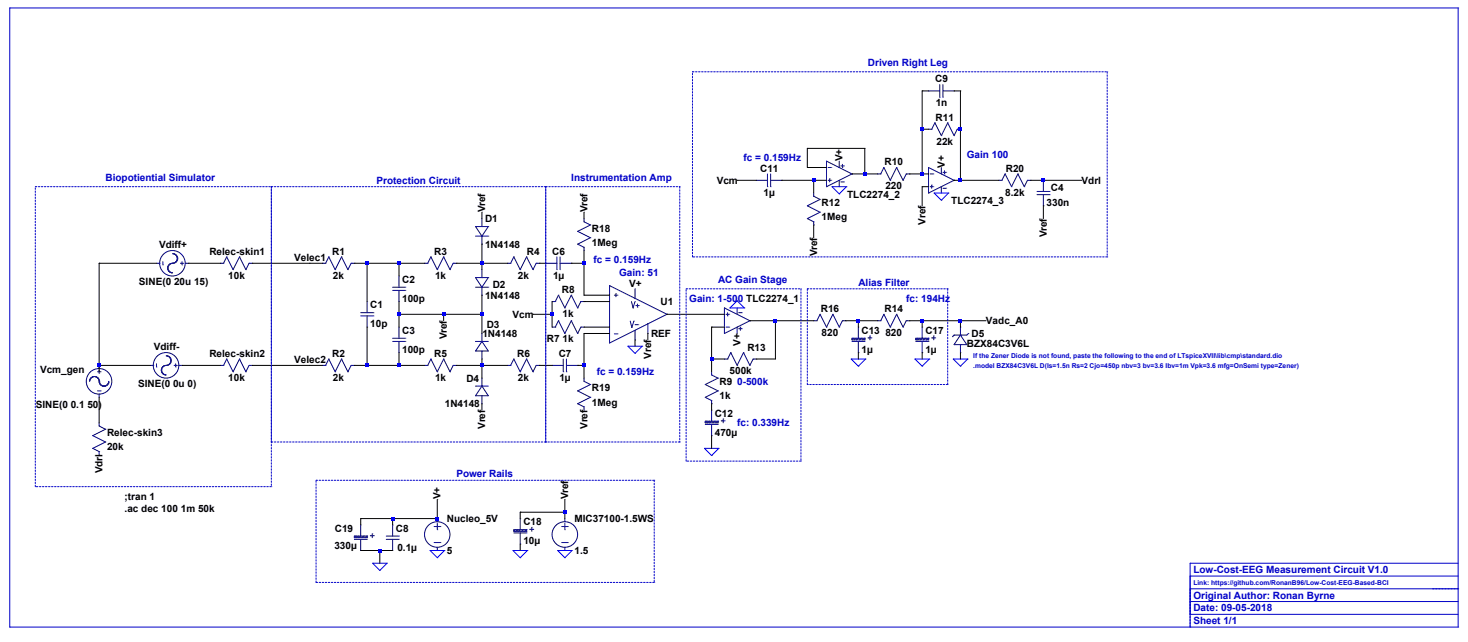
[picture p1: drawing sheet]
Version 4
SHEET 1 2900 1044
WIRE 1536 -384 1520 -384
WIRE 1616 -384 1600 -384
WIRE 1520 -288 1520 -384
WIRE 1536 -288 1520 -288
WIRE 1616 -288 1616 -384
WIRE 1376 -240 1232 -240
WIRE 1232 -192 1232 -240
WIRE 1280 -192 1232 -192
WIRE 1376 -176 1376 -240
WIRE 1376 -176 1344 -176
WIRE 1408 -176 1376 -176
WIRE 1520 -176 1520 -288
WIRE 1520 -176 1488 -176
WIRE 1536 -176 1520 -176
WIRE 1104 -160 1056 -160
WIRE 1248 -160 1168 -160
WIRE 1280 -160 1248 -160
WIRE 1616 -160 1616 -288
WIRE 1616 -160 1600 -160
WIRE 1712 -160 1616 -160
WIRE 1824 -160 1792 -160
WIRE 1920 -160 1824 -160
WIRE 1536 -144 1520 -144
WIRE 1248 -128 1248 -160
WIRE 1520 -96 1520 -144
WIRE 416 -64 416 -80
WIRE 672 -64 672 -80
WIRE 1824 -64 1824 -96
WIRE 1248 -16 1248 -48
WIRE -400 48 -544 48
WIRE -240 48 -320 48
WIRE -16 48 -160 48
WIRE 16 48 -16 48
WIRE 128 48 96 48
WIRE 208 48 128 48
WIRE 272 48 208 48
WIRE 416 48 416 0
WIRE 416 48 352 48
WIRE 480 48 416 48
WIRE 576 48 560 48
WIRE 672 48 672 16
WIRE 672 48 640 48
WIRE 416 64 416 48
WIRE 208 80 208 48
WIRE 672 128 672 48
WIRE 736 128 672 128
WIRE 128 144 128 48
WIRE 736 144 672 144
WIRE 208 176 208 144
WIRE 320 176 208 176
WIRE 416 176 416 128
WIRE 416 176 320 176
WIRE 592 176 592 144
WIRE 592 176 544 176
WIRE 1024 176 880 176
WIRE 320 192 320 176
WIRE 1152 192 1088 192
WIRE 1248 192 1152 192
WIRE 1360 192 1328 192
WIRE 1408 192 1360 192
WIRE 1520 192 1488 192
WIRE 1616 192 1520 192
WIRE 1680 192 1616 192
WIRE 208 208 208 176
WIRE 592 208 592 176
WIRE 736 208 672 208
WIRE 1024 208 992 208
WIRE 1360 208 1360 192
WIRE 1520 208 1520 192
WIRE 1616 208 1616 192
WIRE 416 224 416 176
WIRE 736 224 672 224
WIRE 832 240 832 224
WIRE 800 256 800 240
WIRE 992 288 992 208
WIRE 1024 288 992 288
WIRE 1152 288 1152 192
WIRE 1152 288 1104 288
WIRE 1360 288 1360 272
WIRE 1520 288 1520 272
WIRE 1616 288 1616 272
WIRE -544 304 -544 48
WIRE -416 304 -544 304
WIRE -240 304 -336 304
WIRE -16 304 -160 304
WIRE 16 304 -16 304
WIRE 128 304 128 208
WIRE 128 304 96 304
WIRE 208 304 208 272
WIRE 208 304 128 304
WIRE 272 304 208 304
WIRE 416 304 416 288
WIRE 416 304 352 304
WIRE 480 304 416 304
WIRE 592 304 560 304
WIRE 672 304 672 224
WIRE 672 304 656 304
WIRE -544 320 -544 304
WIRE 992 320 992 288
WIRE 416 336 416 304
WIRE 672 336 672 304
WIRE 416 416 416 400
WIRE 992 416 992 400
WIRE -544 448 -544 384
WIRE 992 512 992 480
WIRE 624 672 624 640
WIRE 624 672 512 672
WIRE 192 688 112 688
WIRE 304 688 304 640
WIRE 304 688 192 688
WIRE 512 688 512 672
WIRE 624 688 624 672
WIRE 112 704 112 688
WIRE 192 704 192 688
WIRE 160 768 112 768
WIRE 192 768 160 768
WIRE 512 768 512 752
WIRE 160 800 160 768
FLAG 624 768 0
FLAG 304 768 0
FLAG 304 640 V+
FLAG 624 640 Vref
FLAG 416 -80 Vref
FLAG 416 416 Vref
FLAG 320 192 Vref
FLAG -16 48 Velec1
FLAG -16 304 Velec2
FLAG 832 240 Vref
FLAG 800 112 V+
FLAG 800 256 0
FLAG 1312 -208 V+
FLAG 1312 -144 0
FLAG 1568 -128 0
FLAG 1568 -192 V+
FLAG 1248 -16 Vref
FLAG 1056 160 0
FLAG 1056 224 V+
FLAG 1520 -96 Vref
FLAG 672 416 Vref
FLAG 672 -80 Vref
FLAG 160 800 0
FLAG 512 768 0
FLAG 544 176 Vcm
FLAG 1056 -160 Vcm
FLAG 992 512 0
FLAG 1360 288 0
FLAG 1520 288 0
FLAG 1920 -160 Vdrl
FLAG 1616 288 0
FLAG 1680 192 Vadc_A0
FLAG -544 528 Vdrl
FLAG 1824 -64 Vref
SYMBOL res 112 32 R90
WINDOW 0 0 56 VBottom 2
WINDOW 3 32 56 VTop 2
SYMATTR InstName R1
SYMATTR Value 2k
SYMBOL res 112 288 R90
WINDOW 0 0 56 VBottom 2
WINDOW 3 32 56 VTop 2
SYMATTR InstName R2
SYMATTR Value 2k
SYMBOL cap 112 144 R0
SYMATTR InstName C1
SYMATTR Value 10p
SYMBOL cap 192 80 R0
SYMATTR InstName C2
SYMATTR Value 100p
SYMBOL cap 192 208 R0
SYMATTR InstName C3
SYMATTR Value 100p
SYMBOL res 368 32 R90
WINDOW 0 0 56 VBottom 2
WINDOW 3 32 56 VTop 2
SYMATTR InstName R3
SYMATTR Value 1k
SYMBOL res 576 32 R90
WINDOW 0 0 32 VBottom 2
WINDOW 3 32 56 VTop 2
SYMATTR InstName R4
SYMATTR Value 2k
SYMBOL res 368 288 R90
WINDOW 0 0 56 VBottom 2
WINDOW 3 32 56 VTop 2
SYMATTR InstName R5
SYMATTR Value 1k
SYMBOL res 576 288 R90
WINDOW 0 0 56 VBottom 2
WINDOW 3 32 56 VTop 2
SYMATTR InstName R6
SYMATTR Value 2k
SYMBOL diode 400 -64 R0
SYMATTR InstName D1
SYMATTR Value 1N4148
SYMBOL voltage 304 672 R0
WINDOW 123 0 0 Left 2
WINDOW 39 0 0 Left 2
SYMATTR InstName Nucleo_5V
SYMATTR Value 5
SYMBOL voltage 624 672 R0
WINDOW 123 0 0 Left 2
WINDOW 39 0 0 Left 2
SYMATTR InstName MIC37100-1.5WS
SYMATTR Value 1.5
SYMBOL res 688 192 R90
WINDOW 0 59 94 VBottom 2
WINDOW 3 32 56 VTop 2
SYMATTR InstName R7
SYMATTR Value 1k
SYMBOL res 688 128 R90
WINDOW 0 0 56 VBottom 2
WINDOW 3 32 56 VTop 2
SYMATTR InstName R8
SYMATTR Value 1k
SYMBOL Opamps\\UniversalOpamp2 1312 -176 R0
WINDOW 0 20 52 Left 2
SYMATTR InstName TLC2274_2
SYMBOL Opamps\\UniversalOpamp2 1568 -160 R0
WINDOW 0 25 52 Left 2
SYMATTR InstName TLC2274_3
SYMBOL res 1504 -192 R90
WINDOW 0 0 56 VBottom 2
WINDOW 3 32 56 VTop 2
SYMATTR InstName R10
SYMATTR Value 220
SYMBOL res 1632 -304 R90
WINDOW 0 0 56 VBottom 2
WINDOW 3 32 56 VTop 2
SYMATTR InstName R11
SYMATTR Value 22k
SYMBOL res 1232 -144 R0
SYMATTR InstName R12
SYMATTR Value 1Meg
SYMBOL Opamps\\UniversalOpamp2 1056 192 M180
WINDOW 0 23 56 Left 2
SYMATTR InstName TLC2274_1
SYMBOL res 976 304 R0
SYMATTR InstName R9
SYMATTR Value 1k
SYMBOL res 1504 176 R90
WINDOW 0 0 56 VBottom 2
WINDOW 3 32 56 VTop 2
SYMATTR InstName R14
SYMATTR Value 820
SYMBOL res -144 32 R90
WINDOW 0 0 56 VBottom 2
WINDOW 3 32 56 VTop 2
SYMATTR InstName Relec-skin1
SYMATTR Value 10k
SYMBOL res -144 288 R90
WINDOW 0 0 56 VBottom 2
WINDOW 3 32 56 VTop 2
SYMATTR InstName Relec-skin2
SYMATTR Value 10k
SYMBOL cap 640 32 R90
WINDOW 0 0 32 VBottom 2
WINDOW 3 32 32 VTop 2
SYMATTR InstName C6
SYMATTR Value 1µ
SYMBOL cap 656 288 R90
WINDOW 0 0 32 VBottom 2
WINDOW 3 32 32 VTop 2
SYMATTR InstName C7
SYMATTR Value 1µ
SYMBOL res 656 -80 R0
SYMATTR InstName R18
SYMATTR Value 1Meg
SYMBOL res 656 320 R0
SYMATTR InstName R19
SYMATTR Value 1Meg
SYMBOL diode 400 64 R0
WINDOW 0 43 37 Left 2
SYMATTR InstName D2
SYMATTR Value 1N4148
SYMBOL diode 432 288 R180
WINDOW 0 -27 85 Left 2
WINDOW 3 -70 63 Left 2
SYMATTR InstName D3
SYMATTR Value 1N4148
SYMBOL diode 432 400 R180
WINDOW 0 24 64 Left 2
WINDOW 3 24 0 Left 2
SYMATTR InstName D4
SYMATTR Value 1N4148
SYMBOL cap 176 704 R0
WINDOW 3 28 58 Left 2
SYMATTR Value 0.1µ
SYMATTR InstName C8
SYMBOL cap 1168 -176 R90
WINDOW 0 0 32 VBottom 2
WINDOW 3 32 32 VTop 2
SYMATTR InstName C11
SYMATTR Value 1µ
SYMBOL res 1808 -176 R90
WINDOW 0 0 56 VBottom 2
WINDOW 3 32 56 VTop 2
SYMATTR InstName R20
SYMATTR Value 8.2k
SYMBOL res 1120 272 R90
WINDOW 0 2 16 VBottom 2
WINDOW 3 32 56 VTop 2
SYMATTR InstName R13
SYMATTR Value 500k
SYMBOL res 1344 176 R90
WINDOW 0 0 56 VBottom 2
WINDOW 3 32 56 VTop 2
SYMATTR InstName R16
SYMATTR Value 820
SYMBOL Misc\\signal -304 48 R90
WINDOW 0 -32 56 VBottom 2
WINDOW 3 32 56 VTop 2
WINDOW 123 0 0 Left 2
WINDOW 39 0 0 Left 2
SYMATTR InstName Vdiff+
SYMATTR Value SINE(0 20u 15)
SYMBOL Misc\\signal -320 304 R90
WINDOW 0 -32 56 VBottom 2
WINDOW 3 32 56 VTop 2
WINDOW 123 0 0 Left 2
WINDOW 39 0 0 Left 2
SYMATTR InstName Vdiff-
SYMATTR Value SINE(0 0u 0)
SYMBOL res -560 432 R0
SYMATTR InstName Relec-skin3
SYMATTR Value 20k
SYMBOL cap 1600 -400 R90
WINDOW 0 0 32 VBottom 2
WINDOW 3 32 32 VTop 2
SYMATTR InstName C9
SYMATTR Value 1n
SYMBOL AD623 848 176 R0
SYMATTR InstName U1
SYMBOL PolCap 976 416 R0
SYMATTR InstName C12
SYMATTR Value 470µ
SYMBOL PolCap 1344 208 R0
SYMATTR InstName C13
SYMATTR Value 1µ
SYMBOL PolCap 1504 208 R0
SYMATTR InstName C17
SYMATTR Value 1µ
SYMBOL PolCap 496 688 R0
SYMATTR InstName C18
SYMATTR Value 10µ
SYMBOL PolCap 96 704 R0
WINDOW 0 -49 8 Left 2
WINDOW 3 -50 51 Left 2
SYMATTR InstName C19
SYMATTR Value 330µ
SYMBOL zener 1632 272 R180
WINDOW 0 -43 47 Left 2
WINDOW 3 -151 23 Left 2
SYMATTR InstName D5
SYMATTR Value BZX84C3V6L
SYMBOL Misc\\signal -544 288 R0
WINDOW 0 -148 26 Left 2
WINDOW 3 -159 114 Left 2
SYMATTR InstName Vcm_gen
SYMATTR Value SINE(0 0.1 50)
SYMBOL cap 1808 -160 R0
WINDOW 0 35 18 Left 2
SYMATTR InstName C4
SYMATTR Value 330n
TEXT -480 632 Left 2 !;tran 1
TEXT -480 664 Left 2 !.ac dec 100 1m 50k
TEXT 1648 280 Left 1 ;If the Zener Diode is not found, paste the following to the end of LTspiceXVII\\lib\\cmp\\standard.dio
TEXT 1648 304 Left 1 ;.model BZX84C3V6L D(Is=1.5n Rs=2 Cjo=450p nbv=3 bv=3.6 Ibv=1m Vpk=3.6 mfg=OnSemi type=Zener)
TEXT -528 -168 Left 2 ;Biopotiential Simulator
TEXT 1384 -456 Left 2 ;Driven Right Leg
TEXT 1360 96 Left 2 ;Alias Filter
TEXT 1008 88 Left 2 ;AC Gain Stage
TEXT 152 -160 Left 2 ;Protection Circuit
TEXT 640 -168 Left 2 ;Instrumentation Amp
TEXT 352 576 Left 2 ;Power Rails
TEXT 1056 344 Left 2 ;0-500k
TEXT 2200 816 Left 2 ;Low-Cost-EEG Measurement Circuit V1.0
TEXT 2200 880 Left 2 ;Original Author: Ronan Byrne
TEXT 2200 912 Left 2 ;Date: 09-05-2018
TEXT 2200 944 Left 2 ;Sheet 1/1
TEXT 760 72 Left 2 ;Gain: 51
TEXT 1632 -224 Left 2 ;Gain 100
TEXT 1480 136 Left 2 ;fc: 194Hz
TEXT 704 320 Left 2 ;fc = 0.159Hz
TEXT 696 40 Left 2 ;fc = 0.159Hz
TEXT 1072 -216 Left 2 ;fc = 0.159Hz
TEXT 1056 448 Left 2 ;fc: 0.339Hz
TEXT 2200 848 Left 1 ;Link: https://github.com/RonanB96/Low-Cost-EEG-Based-BCI
TEXT 936 136 Left 2 ;Gain: 1-500
LINE Normal 2864 864 2192 864
LINE Normal 2800 864 2864 864 2
LINE Normal 2864 896 2192 896
LINE Normal 2864 928 2192 928
LINE Normal 2192 960 2192 864 2
LINE Normal 2192 832 2192 960
LINE Normal 2864 800 2192 800
LINE Normal 2864 832 2192 832
LINE Normal 2192 800 2192 928
RECTANGLE Normal 576 496 -112 -144 2
RECTANGLE Normal 912 496 576 -144 2
RECTANGLE Normal 1216 544 928 112 2
RECTANGLE Normal 1584 352 1232 112 2
RECTANGLE Normal -112 608 -704 -144 2
RECTANGLE Normal 1984 32 944 -432 2
RECTANGLE Normal 848 848 0 592 2
RECTANGLE Normal 2864 960 -768 -592
